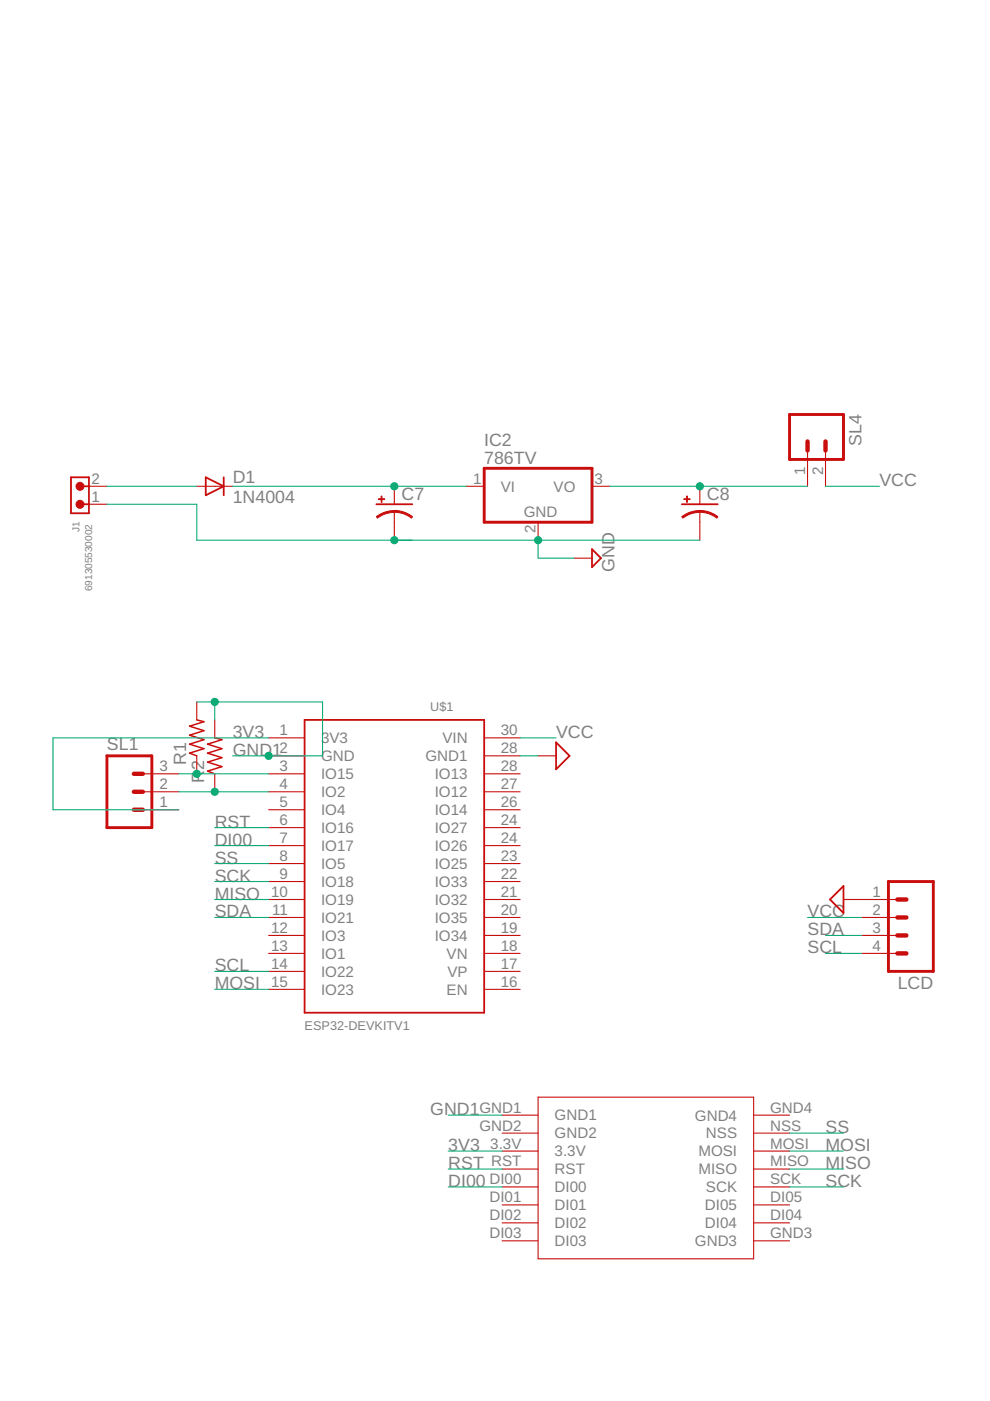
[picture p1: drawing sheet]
<svg xmlns="http://www.w3.org/2000/svg" width="210mm" height="297mm" viewBox="0 0 210 297" stroke-linecap="round" stroke-linejoin="round" font-family="sans-serif">
<path d="M102.7 99.3h22.8v11.4h-22.8zM167.4 87.9h11.4v9.5h-11.4zM22.7 160.3h9.5v15.2h-9.5zM188.4 186.9h9.5v19.1h-9.5z" fill="none" stroke="#c90d0c" stroke-width=".61"/>
<path d="M171.2 93.6v1.9M175 93.6v1.9M28.4 164.1h1.9M28.4 167.9h1.9M28.4 171.7h1.9M190.3 198.3h1.9M190.3 194.5h1.9M190.3 190.7h1.9M190.3 202.1h1.9" fill="none" stroke="#c90d0c" stroke-width=".93"/>
<g fill="none" stroke="#c90d0c" stroke-width=".23">
<path d="M171.2 95.5v7.6M175 95.5v7.6M18.9 106.9h3.8M18.9 103.1h3.8M41.7 103.1h7.6M83.6 103.1v3.8M83.6 108.5v6M98.8 103.1h3.9M114.1 110.7v3.8M121.7 118.3h3.8M125.5 103.1h3.8M148.4 103.1v3.8"/>
<path d="M148.4 108.5v6M41.7 148.8v3.8M45.5 152.6v3.8M57 156.4h7.6M102.7 156.4h7.6M30.3 164.1h7.6M30.3 167.9h7.6M30.3 171.7h7.6M41.7 160.3v3.8M45.5 164.1v3.8M57 160.3h7.6M57 164.1h7.6"/>
<path d="M57 167.9h7.6M57 171.7h7.6M57 175.5h7.6M57 179.3h7.6M102.7 160.3h7.6M102.7 164.1h7.6M102.7 167.9h7.6M102.7 171.7h7.6M102.7 175.5h7.6M102.7 179.3h7.6M114.1 160.3h3.8M57 190.7h7.6"/>
<path d="M57 194.5h7.6M57 198.3h7.6M57 183.1h7.6M57 186.9h7.6M102.7 190.7h7.6M102.7 194.5h7.6M102.7 198.3h7.6M102.7 183.1h7.6M102.7 186.9h7.6M178.8 190.7h11.5M182.6 194.5h7.7M182.6 198.3h7.7"/>
<path d="M57 202.1h7.6M57 206h7.6M57 209.8h7.6M102.7 202.1h7.6M102.7 206h7.6M102.7 209.8h7.6M182.6 202.1h7.7M106.5 236.4h7.6M114.1 232.6h45.7v34.3h-45.7zM159.8 236.4h7.6M106.5 240.2h7.6M106.5 244.1h7.6"/>
<path d="M106.5 247.9h7.6M106.5 251.7h7.6M106.5 255.5h7.6M106.5 259.3h7.6M159.8 240.2h7.6M159.8 244.1h7.6M159.8 247.9h7.6M159.8 251.7h7.6M159.8 255.5h7.6M159.8 259.3h7.6M106.5 263.1h7.6M159.8 263.1h7.6"/>
</g>
<path d="M15 101.2h3.9v7.6h-3.9zM17 106.9h1.9M17 103.1h1.9M43.6 101.2l3.8 1.9-3.8 1.9zM47.4 101.2v3.8M79.8 106.9h7.6M125.5 116.4l1.9 1.9-1.9 1.9zM144.6 106.9h7.6M64.6 152.6h38.1v62.1h-38.1zM117.9 157.4l2.9 2.9-2.9 2.8zM178.8 187.9v5.7l-2.8-2.9z" fill="none" stroke="#c90d0c" stroke-width=".38"/>
<g fill="#c90d0c" stroke="#c90d0c" stroke-width=".21">
<path d="M83.6 108.2l1.7 .3 1.3 .5 .9 .6-.3 .3-1.7-1-1.9-.3z" fill-rule="evenodd"/>
<path d="M79.8 109.5l1.5-.8 1.3-.4 1-.1v.4l-1.9 .3-1.7 1z" fill-rule="evenodd"/>
<path d="M148.4 108.2l1.7 .3 1.3 .5 .8 .6-.2 .3-1.7-1-1.9-.3z" fill-rule="evenodd"/>
<path d="M144.5 109.5l1.5-.8 1.3-.4 1.1-.1v.4l-1.9 .3-1.7 1z" fill-rule="evenodd"/>
<circle cx="17" cy="106.9" r=".85"/>
<circle cx="17" cy="103.1" r=".85"/>
</g>
<g fill="#c90d0c" stroke="#c90d0c" stroke-width=".21">
<path d="M80.2 105.7h1.4v.2h-1.4z"/>
<path d="M80.8 105.2h.2v1.3h-.2z"/>
<path d="M145 105.7h1.3v.2h-1.3z"/>
<path d="M145.6 105.2h.1v1.3h-.1z"/>
</g>
<path d="M41.7 152.6l1.5 .4-3 1 3 .9-3 1 3 .9-3 1 3 .9-3 1 1.5 .6M45.5 156.4l1.6 .4-3.1 1 3.1 .9-3.1 1 3.1 .9-3.1 1 3.1 .9-3.1 1 1.5 .6" fill="none" stroke="#c90d0c" stroke-width=".32"/>
<g fill="none" stroke="#0dab76" stroke-width=".23">
<path d="M22.7 103.1h19M22.7 106.9h19v7.6h106.7M49.3 103.1h49.5M114.1 114.5v3.8h7.6M129.3 103.1h41.9M175 103.1h11.5M41.7 148.8h26.7v11.5h-19.1M45.5 148.8v3.8M57 156.4h-45.8v15.3h26.7M110.3 156.4h7.6M37.9 164.1h19.1M37.9 167.9h19.1"/>
<path d="M45.5 179.3h11.5M45.5 175.5h11.5M110.3 160.3h3.8M45.5 194.5h11.5M45.5 190.7h11.5M45.5 186.9h11.5M45.5 183.1h11.5M171.2 194.5h11.4M175 198.3h7.6M45.5 206h11.5M45.5 209.8h11.5M175 202.1h7.6"/>
<path d="M95 236.4h11.5M95 244.1h11.5M95 247.9h11.5M95 251.7h11.5M167.4 244.1h11.4M167.4 247.9h11.4M167.4 251.7h11.4M167.4 240.2h11.4"/>
</g>
<g fill="#0dab76" stroke="#0dab76" stroke-width=".21">
<circle cx="114.1" cy="114.5" r=".76"/>
<circle cx="83.6" cy="114.5" r=".76"/>
<circle cx="83.6" cy="103.1" r=".76"/>
<circle cx="148.4" cy="103.1" r=".76"/>
<circle cx="57" cy="160.3" r=".76"/>
<circle cx="45.5" cy="148.8" r=".76"/>
<circle cx="41.7" cy="164.1" r=".76"/>
<circle cx="45.5" cy="167.9" r=".76"/>
</g>
<g font-size="3.8" fill="#808080">
<text x="102.7" y="94.5">IC2</text>
<text x="182.6" y="94.6" transform="rotate(-90 182.6 94.6)">SL4</text>
<text x="102.7" y="98.4">786TV</text>
<text x="49.3" y="106.6">1N4004</text>
<text x="49.3" y="102.4">D1</text>
<text x="85.1" y="106">C7</text>
<text x="149.9" y="106">C8</text>
<text x="186.5" y="103.1">VCC</text>
<text x="130.3" y="121.2" transform="rotate(-90 130.3 121.2)">GND</text>
<text x="22.7" y="159.1">SL1</text>
<text x="49.3" y="156.4">3V3</text>
<text x="49.3" y="160.2">GND1</text>
<text x="117.9" y="156.4">VCC</text>
<text x="39.5" y="162.2" transform="rotate(-90 39.5 162.2)">R1</text>
<text x="43.3" y="166" transform="rotate(-90 43.3 166)">R</text>
<text x="43.3" y="163.2" transform="rotate(-90 43.3 163.2)">2</text>
<text x="45.5" y="179.3">DI00</text>
<text x="45.5" y="175.5">RST</text>
<text x="45.5" y="183.1">SS</text>
<text x="45.5" y="190.7">MISO</text>
<text x="45.5" y="186.9">SCK</text>
<text x="45.5" y="194.5">SDA</text>
<text x="171.2" y="194.5">VCC</text>
<text x="171.2" y="202.1">SCL</text>
<text x="171.2" y="198.3">SDA</text>
<text x="45.5" y="206">SCL</text>
<text x="45.5" y="209.8">MOSI</text>
<text x="190.3" y="209.8">LCD</text>
<text x="91.2" y="236.4">GND1</text>
<text x="95" y="244">3V3</text>
<text x="175" y="244">MOSI</text>
<text x="175" y="240.2">SS</text>
<text x="95" y="251.7">DI00</text>
<text x="95" y="247.9">RST</text>
<text x="175" y="247.9">MISO</text>
<text x="175" y="251.7">SCK</text>
</g>
<g font-size="3.2" fill="#808080">
<text x="170.7" y="100.8" transform="rotate(-90 170.7 100.8)">1</text>
<text x="174.5" y="100.8" transform="rotate(-90 174.5 100.8)">2</text>
<text x="19.4" y="106.4">1</text>
<text x="19.4" y="102.6">2</text>
<text x="100.3" y="102.6">1</text>
<text x="106.2" y="104.3">VI</text>
<text x="117.4" y="104.3">VO</text>
<text x="126" y="102.6">3</text>
<text x="111" y="109.6">GND</text>
<text x="113.6" y="113.1" transform="rotate(-90 113.6 113.1)">2</text>
<text x="59.3" y="155.9">1</text>
<text x="106.2" y="155.9">30</text>
<text x="59.3" y="159.7">2</text>
<text x="68.1" y="157.6">3V3</text>
<text x="68.1" y="161.4">GND</text>
<text x="90.2" y="161.4">GND1</text>
<text x="93.8" y="157.6">VIN</text>
<text x="106.2" y="159.7">28</text>
<text x="33.8" y="167.3">2</text>
<text x="33.8" y="163.5">3</text>
<text x="59.3" y="163.5">3</text>
<text x="59.3" y="167.3">4</text>
<text x="68.1" y="165.2">IO15</text>
<text x="92.2" y="165.2">IO13</text>
<text x="106.2" y="167.3">27</text>
<text x="106.2" y="163.5">28</text>
<text x="33.8" y="171.1">1</text>
<text x="59.3" y="171.1">5</text>
<text x="68.1" y="169">IO2</text>
<text x="68.1" y="172.8">IO4</text>
<text x="92.2" y="172.8">IO14</text>
<text x="92.2" y="169">IO12</text>
<text x="106.2" y="171.1">26</text>
<text x="59.3" y="174.9">6</text>
<text x="59.3" y="178.8">7</text>
<text x="68.1" y="176.6">IO16</text>
<text x="92.2" y="176.6">IO27</text>
<text x="106.2" y="178.8">24</text>
<text x="106.2" y="174.9">24</text>
<text x="59.3" y="182.6">8</text>
<text x="68.1" y="180.4">IO17</text>
<text x="68.1" y="184.2">IO5</text>
<text x="92.2" y="184.2">IO25</text>
<text x="92.2" y="180.4">IO26</text>
<text x="106.2" y="182.6">23</text>
<text x="57.5" y="190.2">10</text>
<text x="59.3" y="186.4">9</text>
<text x="68.1" y="188.1">IO18</text>
<text x="68.1" y="191.9">IO19</text>
<text x="92.2" y="191.9">IO32</text>
<text x="92.2" y="188.1">IO33</text>
<text x="106.2" y="190.2">21</text>
<text x="106.2" y="186.4">22</text>
<text x="185" y="190.2">1</text>
<text x="57.5" y="197.8">12</text>
<text x="57.7" y="194">11</text>
<text x="68.1" y="195.7">IO21</text>
<text x="92.2" y="195.7">IO35</text>
<text x="106.2" y="197.8">19</text>
<text x="106.2" y="194">20</text>
<text x="185" y="194">2</text>
<text x="185" y="197.8">3</text>
<text x="57.5" y="201.6">13</text>
<text x="68.1" y="199.5">IO3</text>
<text x="68.1" y="203.3">IO1</text>
<text x="92.2" y="199.5">IO34</text>
<text x="94.7" y="203.3">VN</text>
<text x="106.2" y="201.6">18</text>
<text x="185" y="201.6">4</text>
<text x="57.5" y="205.4">14</text>
<text x="57.5" y="209.2">15</text>
<text x="68.1" y="207.1">IO22</text>
<text x="94.9" y="207.1">VP</text>
<text x="106.2" y="209.2">16</text>
<text x="106.2" y="205.4">17</text>
<text x="68.1" y="210.9">IO23</text>
<text x="94.7" y="210.9">EN</text>
<text x="101.6" y="235.9">GND1</text>
<text x="101.6" y="239.7">GND2</text>
<text x="117.6" y="237.6">GND1</text>
<text x="147.3" y="237.6">GND4</text>
<text x="163.3" y="239.7">NSS</text>
<text x="163.3" y="235.9">GND4</text>
<text x="104" y="243.5">3.3V</text>
<text x="117.6" y="241.4">GND2</text>
<text x="117.6" y="245.2">3.3V</text>
<text x="148.1" y="245.2">MOSI</text>
<text x="149.7" y="241.4">NSS</text>
<text x="163.3" y="243.5">MOSI</text>
<text x="103.8" y="251.1">DI00</text>
<text x="104.1" y="247.3">RST</text>
<text x="117.6" y="249">RST</text>
<text x="148.1" y="249">MISO</text>
<text x="163.3" y="251.1">SCK</text>
<text x="163.3" y="247.3">MISO</text>
<text x="103.8" y="254.9">DI01</text>
<text x="117.6" y="252.8">DI00</text>
<text x="117.6" y="256.6">DI01</text>
<text x="149.5" y="256.6">DI05</text>
<text x="149.7" y="252.8">SCK</text>
<text x="163.3" y="254.9">DI05</text>
<text x="103.8" y="258.7">DI02</text>
<text x="103.8" y="262.6">DI03</text>
<text x="117.6" y="260.4">DI02</text>
<text x="149.5" y="260.4">DI04</text>
<text x="163.3" y="262.6">GND3</text>
<text x="163.3" y="258.7">DI04</text>
<text x="117.6" y="264.2">DI03</text>
<text x="147.3" y="264.2">GND3</text>
</g>
<g font-size="2.7" fill="#808080">
<text x="91.2" y="150.7">U$1</text>
<text x="64.6" y="218.3">ESP32-DEVKITV1</text>
</g>
<g font-size="2.1" fill="#808080">
<text x="16.9" y="112.9" transform="rotate(-90 16.9 112.9)">J1</text>
<text x="19.6" y="125.4" transform="rotate(-90 19.6 125.4)">691305530002</text>
</g>
</svg>
